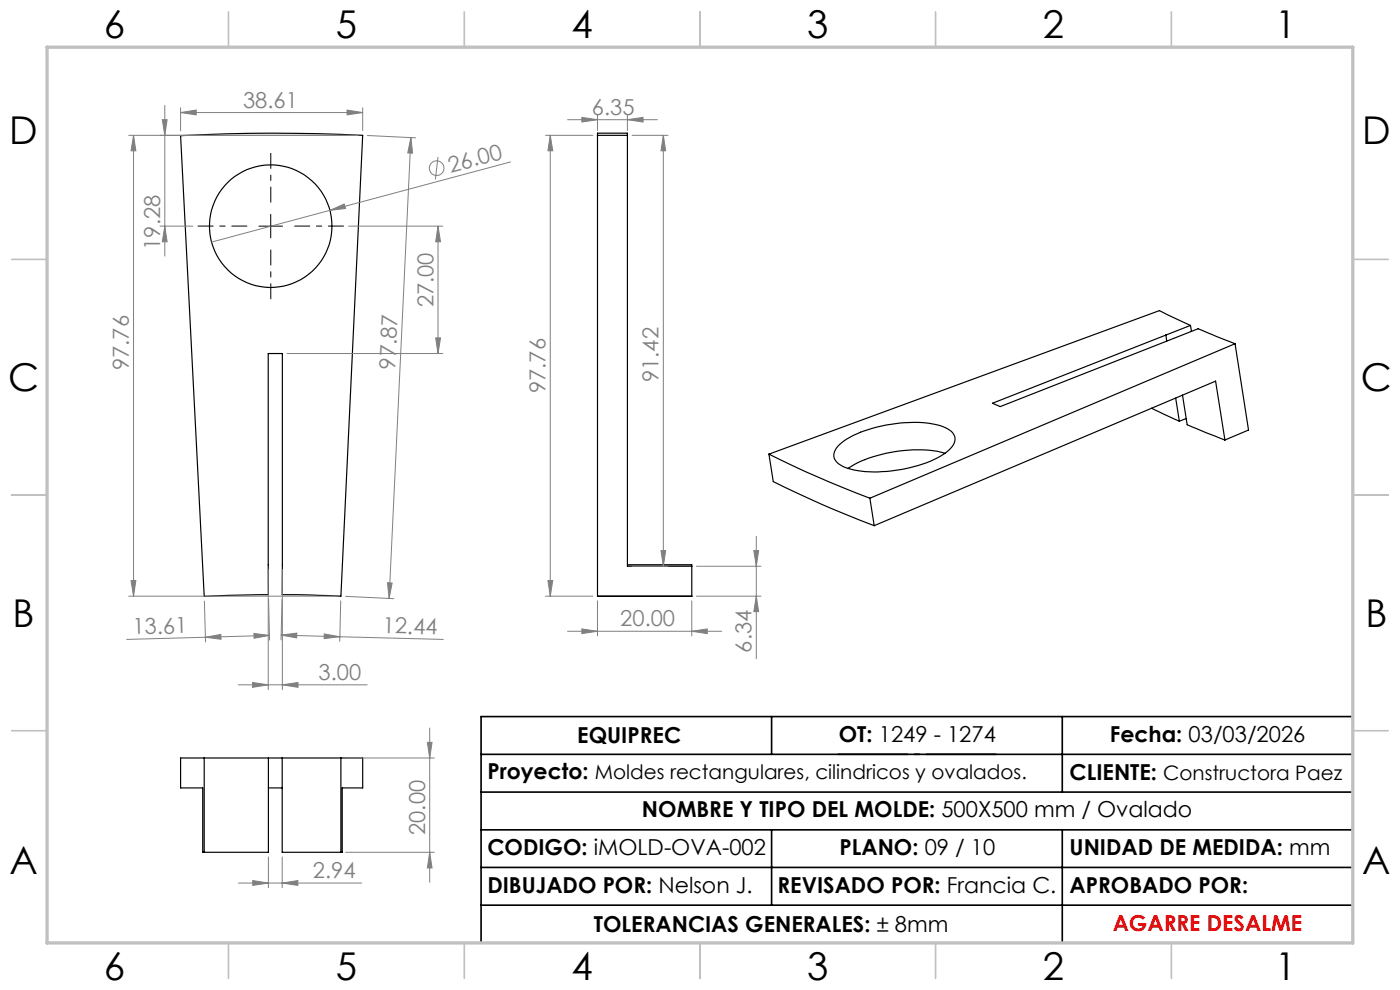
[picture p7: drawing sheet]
<svg xmlns="http://www.w3.org/2000/svg" width="297mm" height="210mm" viewBox="0 0 297 210" stroke-linecap="round" stroke-linejoin="round" font-family="sans-serif">
<g fill="none" stroke="#000" stroke-width=".25">
<path d="M38.3 28.8a377.9 377.9 0 0 1 38.6-.1l-4.6 97.8-12.4-.4v-51.1h-3v51.1l-13.6 .4zM126.8 28.7v-.5h6.3v.5M126.8 28.7v97.8h20v-6.4M126.8 28.7h6.3M133.1 28.7v91.4h13.7M247.3 71.1l.2 1.2M252.6 69l-42.1 16.5 1.7 .7 42-16.5 7.8 3.2M252.6 69l-6.6-3.1-82.9 30.4M252.6 69l.2 1.3M262 72.9l-77.5 32.8M262 72.9l2.9 18.3-5 2.1M163.1 96.3a232.4 232.4 0 0 0 21.4 9.4"/>
<path d="M163.1 96.3l.9 5.9a221.7 221.7 0 0 0 21.5 9.3M177.8 94.6a17.2 17.2 0 0 1 8.3-4 26.3 26.3 0 0 1 13.9-.1 3.1 3.1 0 0 1 2.6 2.8 6.1 6.1 0 0 1-3.8 3.8 30.4 30.4 0 0 1-17.6 2.6 5.6 5.6 0 0 1-4.2-2.4l-.1-.7 .1-.8zM200.5 96.2a28 28 0 0 0-16.2 1l-2.4 1-2 1.2M244.3 86.6l5.9 2.8M249.4 84.4l.8 5M250.9 83.8l.9 6.3 8.1 3.2M251.6 88.8l-1.4 .6M259.9 93.3l-2-12.5-72.4 30.7M133.1 119.8h13.7v.3M184.5 105.7l1 5.8M126.8 126.5h20M43.3 160.8h13.6"/>
<path d="M43.3 160.8h-5v6.3h4.7v13.7h.3M43.3 160.8v20M56.9 160.8v20h-13.6M56.9 160.8h3M56.9 167.1h3M59.9 160.8v20h12.4M59.9 160.8h12.4M72.3 160.8h4.6v6.3h-4.3v13.7h-.3M72.3 160.8v20"/>
<circle cx="57.4" cy="48" r="13"/>
</g>
<g fill="none" stroke="#808080" stroke-width=".21">
<path d="M27.3 28.7h48.6M28.3 28.7l.5 3.3h-1zM28.3 28.7v97.8M34.4 25.4h1.1l-.5 3.3zM35 22.4v31.9M38.3 23.9l3.3-.6v1.1zM38.3 22.9v4.9M38.3 23.9h38.6M73.6 23.3l3.3 .6-3.3 .5zM76.9 22.9v4.8M77.9 28.7l10.3 .5M87.2 29.2l-4.7 97.7"/>
<path d="M87.2 29.2l.3 3.3-1-.1zM92.9 33.3l-.5 4.8M108.3 34.4l-63.4 17M115.7 28.7h10.1M116.7 28.7v97.8M116.7 28.7l.6 3.3h-1.1zM120.4 25.4h19.1M123.4 24.9l3.4 .5-3.4 .5zM126.8 24.4v3.3M133.1 25.4l3.3-.5v1zM133.1 24.4v3.3M134.1 28.7h7.6"/>
<path d="M140.7 28.7v91.4M140.7 28.7l.5 3.3h-1zM33.9 48h7M35 48l.5 3.3h-1.1zM70 44.6l3-1.3 .3 .9zM73.9 48h20M92.9 48v27M92.9 48l.6 3.3h-1.1zM60.9 75h33M92.4 71.7h1.1l-.6 3.3zM140.2 116.8h1l-.5 3.3zM159.9 116.8h1l-.5 3.3z"/>
<path d="M160.4 113.8v25.9M27.3 126.5h44M27.8 123.1h1l-.5 3.4zM43.4 127.5l.2 8.7M43.6 135.2l3.2-.6 .1 1zM43.6 135.2l-16.7 .4M53.9 134.4l3.3 .4-3.3 .6zM56.9 120.8v25.5M57 127.1l.2 8.7M57.2 134.8l-13.6 .4M59.7 134.7l3.3-.4-.1 1zM59.7 134.7l12.4 .4"/>
<path d="M59.8 127.1l-.2 8.6M59.9 120.8v25.5M68.8 134.5l3.3 .6-3.3 .4zM72.1 135.1l22 .5M72.3 127.5l-.2 8.6M73.3 126.5l10.2 .5M82.2 123.6l1 .1-.6 3.2zM115.7 126.5h10.1M116.2 123.1h1.1l-.6 3.4zM120.4 133.9h32.7M123.4 133.4l3.4 .5-3.4 .5zM126.8 127.5v7.4"/>
<path d="M134.1 120.1h7.6M146.8 133.9l3.2-.5v1zM146.8 127.5v7.4M147.7 126.5h13.7M147.7 120.1h13.7M160.4 126.5l.5 3.2h-1zM50.6 145.3h27.3M53.6 144.8l3.3 .5-3.3 .5zM59.9 145.3l3.3-.5v1zM90.7 157.5h1l-.5 3.3zM91.2 154.4v32.7M73.3 160.8h18.8"/>
<path d="M50.6 187.3h26.1M53.6 186.8l3.3 .5-3.3 .5zM56.9 181.8v6.5M59.9 187.3l3.3-.5v1zM59.9 181.8v6.5M73.3 180.8h18.8M91.2 180.8l.5 3.3h-1z"/>
<circle cx="92.6" cy="35.7" r="1.55"/>
</g>
<path d="M52.4 48h-10.5M57.4 43v-10.5M57.4 53v10.5M62.4 48h10.5" fill="none" stroke="#000" stroke-width=".21" stroke-dasharray="15.2 1.3 1.3 1.3" stroke-dashoffset="11.9" stroke-linecap="butt"/>
<path d="M177.7 160h33.7" fill="none" stroke="#000" stroke-width=".35" stroke-dasharray="15.2 1.3 1.3 1.3" stroke-dashoffset=".3" stroke-linecap="butt"/>
<path d="M54.9 48h5M57.4 45.5v5" fill="none" stroke="#000" stroke-width=".21"/>
<path d="M163.7 152v8M225.4 152v16M287 152h-184.9v48M102.1 160h184.9M102.1 168h184.9M102.1 176h184.9M163.7 176v16M225.4 176v24M102.1 184h184.9M102.1 192h184.9" fill="none" stroke="#000" stroke-width=".35"/>
<g fill="none" stroke="#c0c0c0" stroke-width=".35">
<path d="M48.5 2.5v7.5M98.5 2.5v7.5M148.5 2.5v7.5M198.5 2.5v7.5M248.5 2.5v7.5M2.5 55h7.5M287 55h7.5M2.5 105h7.5M287 105h7.5M2.5 155h7.5M287 155h7.5M48.5 200v7.5"/>
<path d="M98.5 200v7.5M148.5 200v7.5M198.5 200v7.5M248.5 200v7.5"/>
</g>
<path d="M10 10h277v190h-277z" fill="none" stroke="#c0c0c0" stroke-width=".7"/>
<g fill="#808080">
<path d="M70 44.6l3-1.3 .3 .9z"/>
<path d="M59.9 187.3l3.3-.5v1zM53.6 186.8l3.3 .5-3.3 .5z"/>
<path d="M38.3 23.9l3.3-.6v1.1zM73.6 23.3l3.3 .6-3.3 .5z"/>
<path d="M123.4 24.9l3.4 .5-3.4 .5zM133.1 25.4l3.3-.5v1z"/>
<path d="M146.8 133.9l3.2-.5v1zM123.4 133.4l3.4 .5-3.4 .5z"/>
<path d="M53.6 144.8l3.3 .5-3.3 .5zM59.9 145.3l3.3-.5v1z"/>
<path d="M43.6 135.2l3.2-.6 .1 1zM53.9 134.4l3.3 .4-3.3 .6z"/>
<path d="M87.2 29.2l.3 3.3-1-.1zM82.2 123.6l1 .1-.6 3.2z"/>
<path d="M35 48l.5 3.3h-1.1zM34.4 25.4h1.1l-.5 3.3zM91.2 180.8l.5 3.3h-1zM90.7 157.5h1l-.5 3.3z"/>
<path d="M160.4 126.5l.5 3.2h-1zM159.9 116.8h1l-.5 3.3z"/>
<path d="M28.3 28.7l.5 3.3h-1zM27.8 123.1h1l-.5 3.4zM92.9 48l.6 3.3h-1.1zM92.4 71.7h1.1l-.6 3.3zM116.7 28.7l.6 3.3h-1.1zM116.2 123.1h1.1l-.6 3.4zM140.7 28.7l.5 3.3h-1zM140.2 116.8h1l-.5 3.3z"/>
<path d="M59.7 134.7l3.3-.4-.1 1zM68.8 134.5l3.3 .6-3.3 .4z"/>
</g>
<g font-size="8.1">
<text x="22" y="8">6</text>
<text x="71.2" y="8">5</text>
<text x="121.2" y="8">4</text>
<text x="171.3" y="8">3</text>
<text x="221.3" y="8">2</text>
<text x="270.5" y="8">1</text>
<text x="2" y="30.5">D</text>
<text x="289" y="30.5">D</text>
<text x="1.7" y="83">C</text>
<text x="288.7" y="83">C</text>
<text x="2.7" y="133">B</text>
<text x="289.7" y="133">B</text>
<text x="2" y="185.5">A</text>
<text x="289" y="185.5">A</text>
<text x="22" y="208">6</text>
<text x="71.2" y="208">5</text>
<text x="121.2" y="208">4</text>
<text x="171.3" y="208">3</text>
<text x="221.3" y="208">2</text>
<text x="270.5" y="208">1</text>
</g>
<g font-size="4.7" fill="#808080">
<text x="51.6" y="22.8">38.61</text>
<text x="125.6" y="24.4">6.35</text>
<text x="95.6" y="36.6" transform="rotate(-15 95.6 36.6)">26.00</text>
<text x="33.9" y="53" transform="rotate(-90 33.9 53)">19.28</text>
<text x="91.9" y="65.2" transform="rotate(-90 91.9 65.2)">27.00</text>
<text x="27.3" y="78.5" transform="rotate(-90 27.3 78.5)">97.76</text>
<text x="83.8" y="78.4" transform="rotate(-87 83.8 78.4)">97.87</text>
<text x="115.8" y="83.4" transform="rotate(-90 115.8 83.4)">97.76</text>
<text x="139.7" y="81" transform="rotate(-90 139.7 81)">91.42</text>
<text x="28.2" y="134.6" transform="rotate(-2 28.2 134.6)">13.61</text>
<text x="81.2" y="134.3" transform="rotate(1 81.2 134.3)">12.44</text>
<text x="131.6" y="132.9">20.00</text>
<text x="159.4" y="138.4" transform="rotate(-90 159.4 138.4)">6.34</text>
<text x="67.6" y="144.3">3.00</text>
<text x="90.2" y="177.1" transform="rotate(-90 90.2 177.1)">20.00</text>
<text x="66.4" y="186.3">2.94</text>
</g>
<g font-size="4.7">
<text x="122.5" y="157.5">EQUIPREC</text>
<text x="178" y="157.4">OT: 1249 - 1274</text>
<text x="235.4" y="157.5">Fecha: 03/03/2026</text>
<text x="103.4" y="165.2">Proyecto: Moldes rectangulares, cilindricos y ovalados.</text>
<text x="226.9" y="165.5">CLIENTE: Constructora Paez</text>
<text x="136.2" y="173.3">NOMBRE Y TIPO DEL MOLDE: 500X500 mm / Ovalado</text>
<text x="103.4" y="181.3">CODIGO: iMOLD-OVA-002</text>
<text x="178.1" y="181.3">PLANO: 09 / 10</text>
<text x="226.9" y="181.3">UNIDAD DE MEDIDA: mm</text>
<text x="103.4" y="189.5">DIBUJADO POR: Nelson J.</text>
<text x="164.9" y="189.5">REVISADO POR: Francia C.</text>
<text x="226.9" y="189.5">APROBADO POR:</text>
<text x="126" y="197.7">TOLERANCIAS GENERALES: ± 8mm</text>
</g>
<text font-size="4.7" fill="#f00" x="236.1" y="197.4">AGARRE DESALME</text>
</svg>
